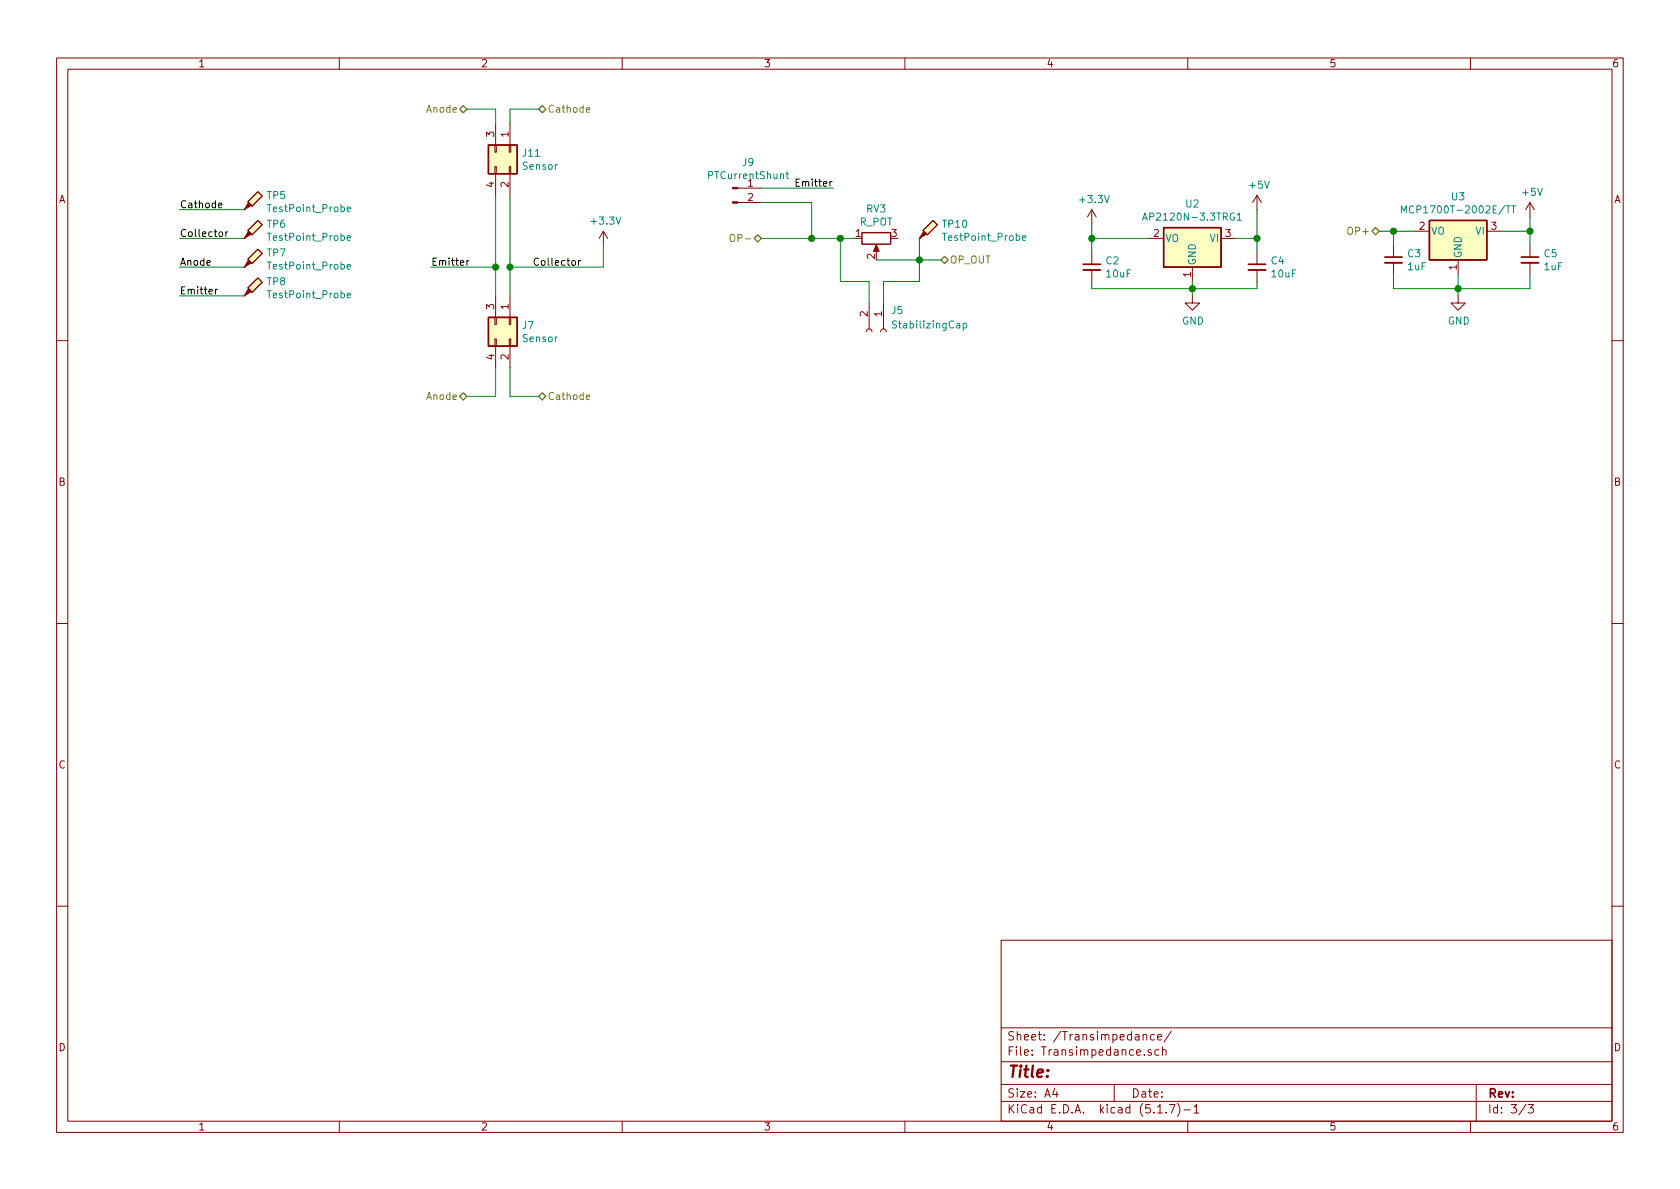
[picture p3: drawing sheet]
<svg xmlns="http://www.w3.org/2000/svg" width="297mm" height="210mm" viewBox="0 0 297 210" stroke-linecap="round" stroke-linejoin="round" font-family="sans-serif">
<g fill="none" stroke="#840000" stroke-width=".18">
<path d="M10 10.3h277v189.9h-277zM12 12.2h273v186.1h-273zM60 10.3v1.9M110 10.3v1.9M160 10.3v1.9M210 10.3v1.9M260 10.3v1.9M43.2 37.1h.1M45.6 33.9l.8 .8-1.8 1.7-.8-.7zM87.5 25.6h.3v1.3h-.3zM87.5 29.5h.3v1.2h-.3zM87.6 21.8v3.8"/>
<path d="M87.6 30.7v3.8M90 25.6h.3v1.3h-.3zM90 29.5h.3v1.2h-.3zM90.2 21.8v3.8M90.2 30.7v3.8M130.4 35.8h4.2M130.4 33.3h4.2M193 37.1v2.5M193 37.1l-.7 1.2M193 37.1l.8 1.2M222.2 34.5v2.6M222.2 34.5l-.7 1.3"/>
<path d="M222.2 34.5l.8 1.3M270.5 35.8v2.5M270.5 35.8l-.8 1.3M270.5 35.8l.8 1.3M43.2 47.2h.1M43.2 52.3h.1M43.2 42.2h.1M43.8 45.8l1.8-1.7 .8 .7-1.8 1.8zM43.8 50.9l1.8-1.8 .8 .8-1.8 1.8zM43.8 40.8l1.8-1.8 .8 .7-1.8 1.8zM87.5 56.1h.3v1.3h-.3zM87.5 59.9h.3v1.3h-.3z"/>
<path d="M87.6 52.3v3.8M90 56.1h.3v1.3h-.3zM90 59.9h.3v1.3h-.3zM90.2 52.3v3.8M106.7 40.9l-.8 1.3M106.7 40.9v2.5M106.7 40.9l.7 1.3M153.2 58.7l.1-.4 .3-.1 .4 .1 .2 .4M153.7 53.6v4.6M154.9 43.7v1M155.7 58.7l.1-.4 .3-.1 .4 .1 .2 .4M156.2 53.6v4.6"/>
<path d="M162.6 42.2h.1M163.2 40.8l1.8-1.8 .7 .7-1.7 1.8zM193 44.7v2M193 47.7v2.1M203.2 42.2h2.5M210.8 52.3v1.3h1.3l-1.3 1.3-1.3-1.3h1.3M210.8 47.2v2.6M215.9 42.2h2.5M222.2 44.7v2M222.2 47.7v2.1M246.4 43.4v2.1M246.4 46.5v2"/>
<path d="M250.2 40.9h2.5M257.8 52.3v1.3h1.3l-1.3 1.3-1.3-1.3h1.3M257.8 46v2.5M262.9 40.9h2.5M270.5 43.4v2.1M270.5 46.5v2M10 60.2h2M87.6 61.2v3.8M90.2 61.2v3.8M285 60.2h2M10 110.3h2M285 110.3h2"/>
<path d="M10 160.2h2M177 166.3h108v32h-108zM285 160.2h2M60 198.3v1.9M110 198.3v1.9M160 198.3v1.9M177 194.8h108M177 191.8h108M177 187.8h108M177 181.8h108M186.5 192.5l-.4 1h1M186.8 193v1"/>
<path d="M197 191.8v3M202.1 183.1l.1-.1a.37 .37 0 0 1 .6 .1v.8M202.1 182.9v1M203.6 185.7l-.4-.1-.2 .2v.2l.6 .2v.3h-.6M204.1 183l-.4-.1-.3 .3 .1 .6 .2 .1 .4-.1M204.7 183.4l.7-.1-.1-.3-.4-.1-.2 .2v.7h.6M204.7 196.8h.8M204.9 185.7l-.4-.1-.3 .3 .1 .6h.6M205.5 185.7l.3-.1 .3 .1 .1 .9M205.5 185.1v1.5M206.2 196.7v.1M206.8 195.3h.9l-.6 1.5"/>
<path d="M207.1 182.3l-1.3 2M208.2 195.1a1.71 1.71 0 0 1 0 2.3M209.3 196.3h1.2M210 198.3v1.9M211.1 195.8l.4-.5v1.5M211.1 196.8h.9M260 198.3v1.9M261 191.8v6.5M269.8 195.2l-1.2 2M270.2 195.3h.9l-.5 .6 .4 .1v.7l-.2 .1-.6-.1"/>
</g>
<g fill="none" stroke="#008484" stroke-width=".18">
<path d="M61.4 37l.6-.1-.1-.3h-.3l-.2 .2v.6h.5M139 30.8h.4M139.1 30.3v1.1l.3 .2M202 38.9l.4-1.2 .4 1.2M202.1 38.6h.6M218.8 38l.3-.3v1.2M218.8 38.9h.7M247.8 37.7v-1.3l.4 .9 .4-.9v1.3M267.3 36.4h.7M267.6 36.4v1.3M61.4 47.2l.6-.1-.1-.3h-.3l-.2 .1v.6h.5M61.4 52.2l.6-.1-.1-.2-.3-.1-.2 .2v.6h.5"/>
<path d="M61.4 42.1l.6-.1-.1-.3h-.3l-.2 .2v.6h.5M170.3 57.2h.4l.2 .2-.1 .6h-.5M170.3 57.2v1.2M180.8 42.1l.6-.1-.1-.3h-.4l-.1 .2v.6h.5"/>
</g>
<path d="M191.5 47.7h3.1M220.7 47.7h3.1M244.9 46.5h3M269 46.5h3" fill="none" stroke="#840000" stroke-width=".33"/>
<path d="M191.5 46.7h3.1M220.7 46.7h3.1M244.9 45.5h3M269 45.5h3" fill="none" stroke="#840000" stroke-width=".3"/>
<g fill="#ffffc2" stroke="#ffffc2" stroke-width=".18">
<path d="M205.7 40.3h10.2v6.9h-10.2z"/>
<path d="M163.2 40.8l1.8-1.8 .7 .7-1.7 1.8z"/>
<path d="M86.4 25.6h5v5.1h-5z"/>
<path d="M43.8 45.8l1.8-1.7 .8 .7-1.8 1.8z"/>
<path d="M43.8 50.9l1.8-1.8 .8 .8-1.8 1.8z"/>
<path d="M86.4 56.1h5v5.1h-5z"/>
<path d="M252.7 39h10.2v7h-10.2z"/>
<path d="M43.8 40.8l1.8-1.8 .8 .7-1.8 1.8z"/>
<path d="M45.6 33.9l.8 .8-1.8 1.7-.8-.7z"/>
</g>
<path d="M86.4 25.6h5v5.1h-5zM252.7 39h10.2v7h-10.2zM86.4 56.1h5v5.1h-5zM152.4 41.1h5.1v2.1h-5.1zM205.7 40.3h10.2v6.9h-10.2z" fill="none" stroke="#840000" stroke-width=".25"/>
<g fill="#840000" stroke="#840000" stroke-width=".18">
<path d="M163.3 40.9l.5 .5-1.2 .8z"/>
<path d="M129.5 35.7h.9v.2h-.9z"/>
<path d="M129.5 33.1h.9v.3h-.9z"/>
<path d="M154.9 43.3l.5 1.1h-1z"/>
<path d="M43.9 46l.5 .5-1.2 .7z"/>
<path d="M43.9 51l.5 .6-1.2 .7z"/>
<path d="M43.9 40.9l.5 .5-1.2 .8z"/>
<path d="M43.9 35.8l.5 .5-1.2 .8z"/>
</g>
<g fill="none" stroke="#008400" stroke-width=".18">
<path d="M82.5 19.3h5.1v2.5M95.2 19.3h-5v2.5M31.7 37.1h11.5M87.6 34.5v17.8M90.2 34.5v17.8M134.6 35.8h8.9v6.4M134.6 33.3h12.7M193 39.6v5.1M222.2 37.1v7.6M270.5 38.3v5.1M31.7 42.2h11.5M31.7 47.2h11.5"/>
<path d="M31.7 52.3h11.5M76.2 47.2h11.4M106.7 43.4v3.8h-16.5M134.6 42.2h16.5M148.6 42.2v7.6h5.1v3.8M154.9 46h11.5M162.6 42.2v7.6h-6.4v3.8M193 49.8v1.2h29.2v-1.2M193 42.2h10.2M210.8 49.8v2.5M218.4 42.2h3.8M243.8 40.9h6.4"/>
<path d="M246.4 48.5v2.5h24.1v-2.5M246.4 40.9v2.5M257.8 48.5v3.8M265.4 40.9h5.1M87.6 65v5.1h-5.1M90.2 65v5.1h5"/>
</g>
<path d="M81.3 19.3l.6-.6 .6 .6-.6 .6zM95.2 19.3l.7-.6 .6 .6-.6 .6zM133.3 42.2l.7-.7 .6 .7-.6 .6zM166.4 46l.6-.7 .6 .7-.6 .6zM242.6 40.9l.6-.6 .6 .6-.6 .6zM81.3 70.1l.6-.6 .6 .6-.6 .6zM95.2 70.1l.7-.6 .6 .6-.6 .6z" fill="none" stroke="#848400" stroke-width=".25"/>
<path d="M103.7 19.4l.6-.1-.1-.2-.3-.1-.2 .2v.6h.5M129.1 41.6a.45 .45 0 0 1 .8 0 .88 .88 0 0 1-.3 1.1h-.3a1.07 1.07 0 0 1-.2-1.1zM103.7 70.2l.6-.1-.1-.2-.3-.1-.2 .2v.6h.5" fill="none" stroke="#848400" stroke-width=".18"/>
<path d="M38.7 36.3l.5-.1v-.2l-.4-.1-.1 .2v.6h.5M38.1 51.1v.9M38.5 51.1l-.4 .3M38.8 41.1l.1-.1 .4 .1 .1 .5-.2 .2h-.3l-.1-.1zM39.9 41v.8M40.3 41h-.3l-.1 .2M82.5 46.1v.8M82.9 46.1l-.4 .2M95.2 45.8a.6 .6 0 0 0-.8 .4 .6 .6 0 0 0 .6 .7l.2-.1" fill="none" stroke="#000" stroke-width=".18"/>
<g fill="#008400" stroke="#008400" stroke-width=".25">
<circle cx="222.3" cy="42.2" r=".51"/>
<circle cx="257.8" cy="51" r=".51"/>
<circle cx="148.6" cy="42.2" r=".51"/>
<circle cx="87.6" cy="47.2" r=".51"/>
<circle cx="162.6" cy="46" r=".51"/>
<circle cx="246.4" cy="40.9" r=".51"/>
<circle cx="90.2" cy="47.2" r=".51"/>
<circle cx="270.5" cy="40.9" r=".51"/>
<circle cx="193" cy="42.2" r=".51"/>
<circle cx="143.5" cy="42.2" r=".51"/>
<circle cx="210.8" cy="51" r=".51"/>
</g>
<text font-size="2.8" fill="#840000" x="178" y="190.5">Title:</text>
<g font-size="2.1" fill="#840000">
<text x="178" y="184">Sheet: /Transimpedance/</text>
<text x="178" y="186.7">File: Transimpedance.sch</text>
<text x="178" y="196.9">KiCad E.D.A. kicad (5.1.7)-1</text>
<text x="178" y="194.1">Size: A4</text>
<text x="200" y="194.1">Date:</text>
<text x="263" y="194.1">Rev:</text>
<text x="263" y="196.9">Id: 3/3</text>
</g>
<g font-size="1.8" fill="#840000">
<text x="35" y="11.9">1</text>
<text x="85" y="11.9">2</text>
<text x="135" y="11.9">3</text>
<text x="185" y="11.9">4</text>
<text x="235" y="11.9">5</text>
<text x="285" y="11.9">6</text>
<text x="87.4" y="24.2" transform="rotate(-90 87.4 24.2)">3</text>
<text x="89.9" y="24.2" transform="rotate(-90 89.9 24.2)">1</text>
<text x="10.4" y="35.9">A</text>
<text x="87.4" y="33.1" transform="rotate(-90 87.4 33.1)">4</text>
<text x="89.9" y="33.1" transform="rotate(-90 89.9 33.1)">2</text>
<text x="132.2" y="33">1</text>
<text x="132.2" y="35.6">2</text>
<text x="285.4" y="35.9">A</text>
<text x="151.3" y="41.9">1</text>
<text x="157.6" y="41.9">3</text>
<text x="204" y="41.9">2</text>
<text x="216.7" y="41.9">3</text>
<text x="251" y="40.6">2</text>
<text x="263.7" y="40.6">3</text>
<text x="154.7" y="45.8" transform="rotate(-90 154.7 45.8)">2</text>
<text x="257.6" y="47.7" transform="rotate(-90 257.6 47.7)">1</text>
<text x="210.6" y="49" transform="rotate(-90 210.6 49)">1</text>
<text x="87.4" y="54.7" transform="rotate(-90 87.4 54.7)">3</text>
<text x="89.9" y="54.7" transform="rotate(-90 89.9 54.7)">1</text>
<text x="153.4" y="56" transform="rotate(-90 153.4 56)">2</text>
<text x="156" y="56" transform="rotate(-90 156 56)">1</text>
<text x="87.4" y="63.6" transform="rotate(-90 87.4 63.6)">4</text>
<text x="89.9" y="63.6" transform="rotate(-90 89.9 63.6)">2</text>
<text x="10.4" y="85.9">B</text>
<text x="285.4" y="85.9">B</text>
<text x="10.4" y="135.9">C</text>
<text x="285.4" y="135.9">C</text>
<text x="10.4" y="185.9">D</text>
<text x="285.4" y="185.9">D</text>
<text x="35" y="199.9">1</text>
<text x="85" y="199.9">2</text>
<text x="135" y="199.9">3</text>
<text x="185" y="199.9">4</text>
<text x="235" y="199.9">5</text>
<text x="285" y="199.9">6</text>
</g>
<g font-size="1.8" fill="#848400">
<text x="75.5" y="19.9">Anode</text>
<text x="96.8" y="19.9">Cathode</text>
<text x="238.7" y="41.5">OP+</text>
<text x="129.9" y="42.8">OP-</text>
<text x="167.9" y="46.6">OP_OUT</text>
<text x="75.5" y="70.7">Anode</text>
<text x="96.8" y="70.7">Cathode</text>
</g>
<g font-size="1.8" fill="#008484">
<text x="92.5" y="27.7">J11</text>
<text x="131.3" y="29.4">J9</text>
<text x="47.2" y="35.2">TP5</text>
<text x="92.5" y="30">Sensor</text>
<text x="125.5" y="31.7">PTCurrentShunt</text>
<text x="191.1" y="35.9">+3.3V</text>
<text x="221" y="33.4">+5V</text>
<text x="256.7" y="35.4">U3</text>
<text x="269.3" y="34.6">+5V</text>
<text x="47.2" y="40.3">TP6</text>
<text x="47.7" y="37.5">TestPoint_Probe</text>
<text x="104.7" y="39.7">+3.3V</text>
<text x="152" y="39.9">R_POT</text>
<text x="153.2" y="37.6">RV3</text>
<text x="166.7" y="40.3">TP10</text>
<text x="203.1" y="39">AP2120N-3.3TRG1</text>
<text x="209.7" y="36.7">U2</text>
<text x="249.2" y="37.7">MCP1700T-2002E/TT</text>
<text x="253" y="41.5">VO</text>
<text x="261" y="41.5">VI</text>
<text x="47.2" y="45.4">TP7</text>
<text x="47.7" y="47.7">TestPoint_Probe</text>
<text x="47.7" y="42.6">TestPoint_Probe</text>
<text x="167.1" y="42.6">TestPoint_Probe</text>
<text x="195.6" y="46.8">C2</text>
<text x="206" y="42.8">VO</text>
<text x="211.5" y="47" transform="rotate(-90 211.5 47)">GND</text>
<text x="214" y="42.8">VI</text>
<text x="224.8" y="46.8">C4</text>
<text x="248.9" y="45.5">C3</text>
<text x="248.9" y="47.8">1uF</text>
<text x="258.4" y="45.7" transform="rotate(-90 258.4 45.7)">GND</text>
<text x="273" y="45.5">C5</text>
<text x="273.1" y="47.8">1uF</text>
<text x="47.2" y="50.4">TP8</text>
<text x="47.7" y="52.8">TestPoint_Probe</text>
<text x="195.7" y="49.1">10uF</text>
<text x="224.9" y="49.1">10uF</text>
<text x="92.4" y="58.2">J7</text>
<text x="157.7" y="55.5">J5</text>
<text x="158.3" y="58.1">StabilizingCap</text>
<text x="209" y="57.4">GND</text>
<text x="256" y="57.4">GND</text>
<text x="92.5" y="60.5">Sensor</text>
</g>
<g font-size="1.8">
<text x="141.2" y="33">Emitter</text>
<text x="31.7" y="36.8">Cathode</text>
<text x="31.7" y="41.9">Collector</text>
<text x="31.7" y="47">Anode</text>
<text x="76.2" y="47">Emitter</text>
<text x="95.2" y="47">Collector</text>
<text x="31.7" y="52.1">Emitter</text>
</g>
</svg>
